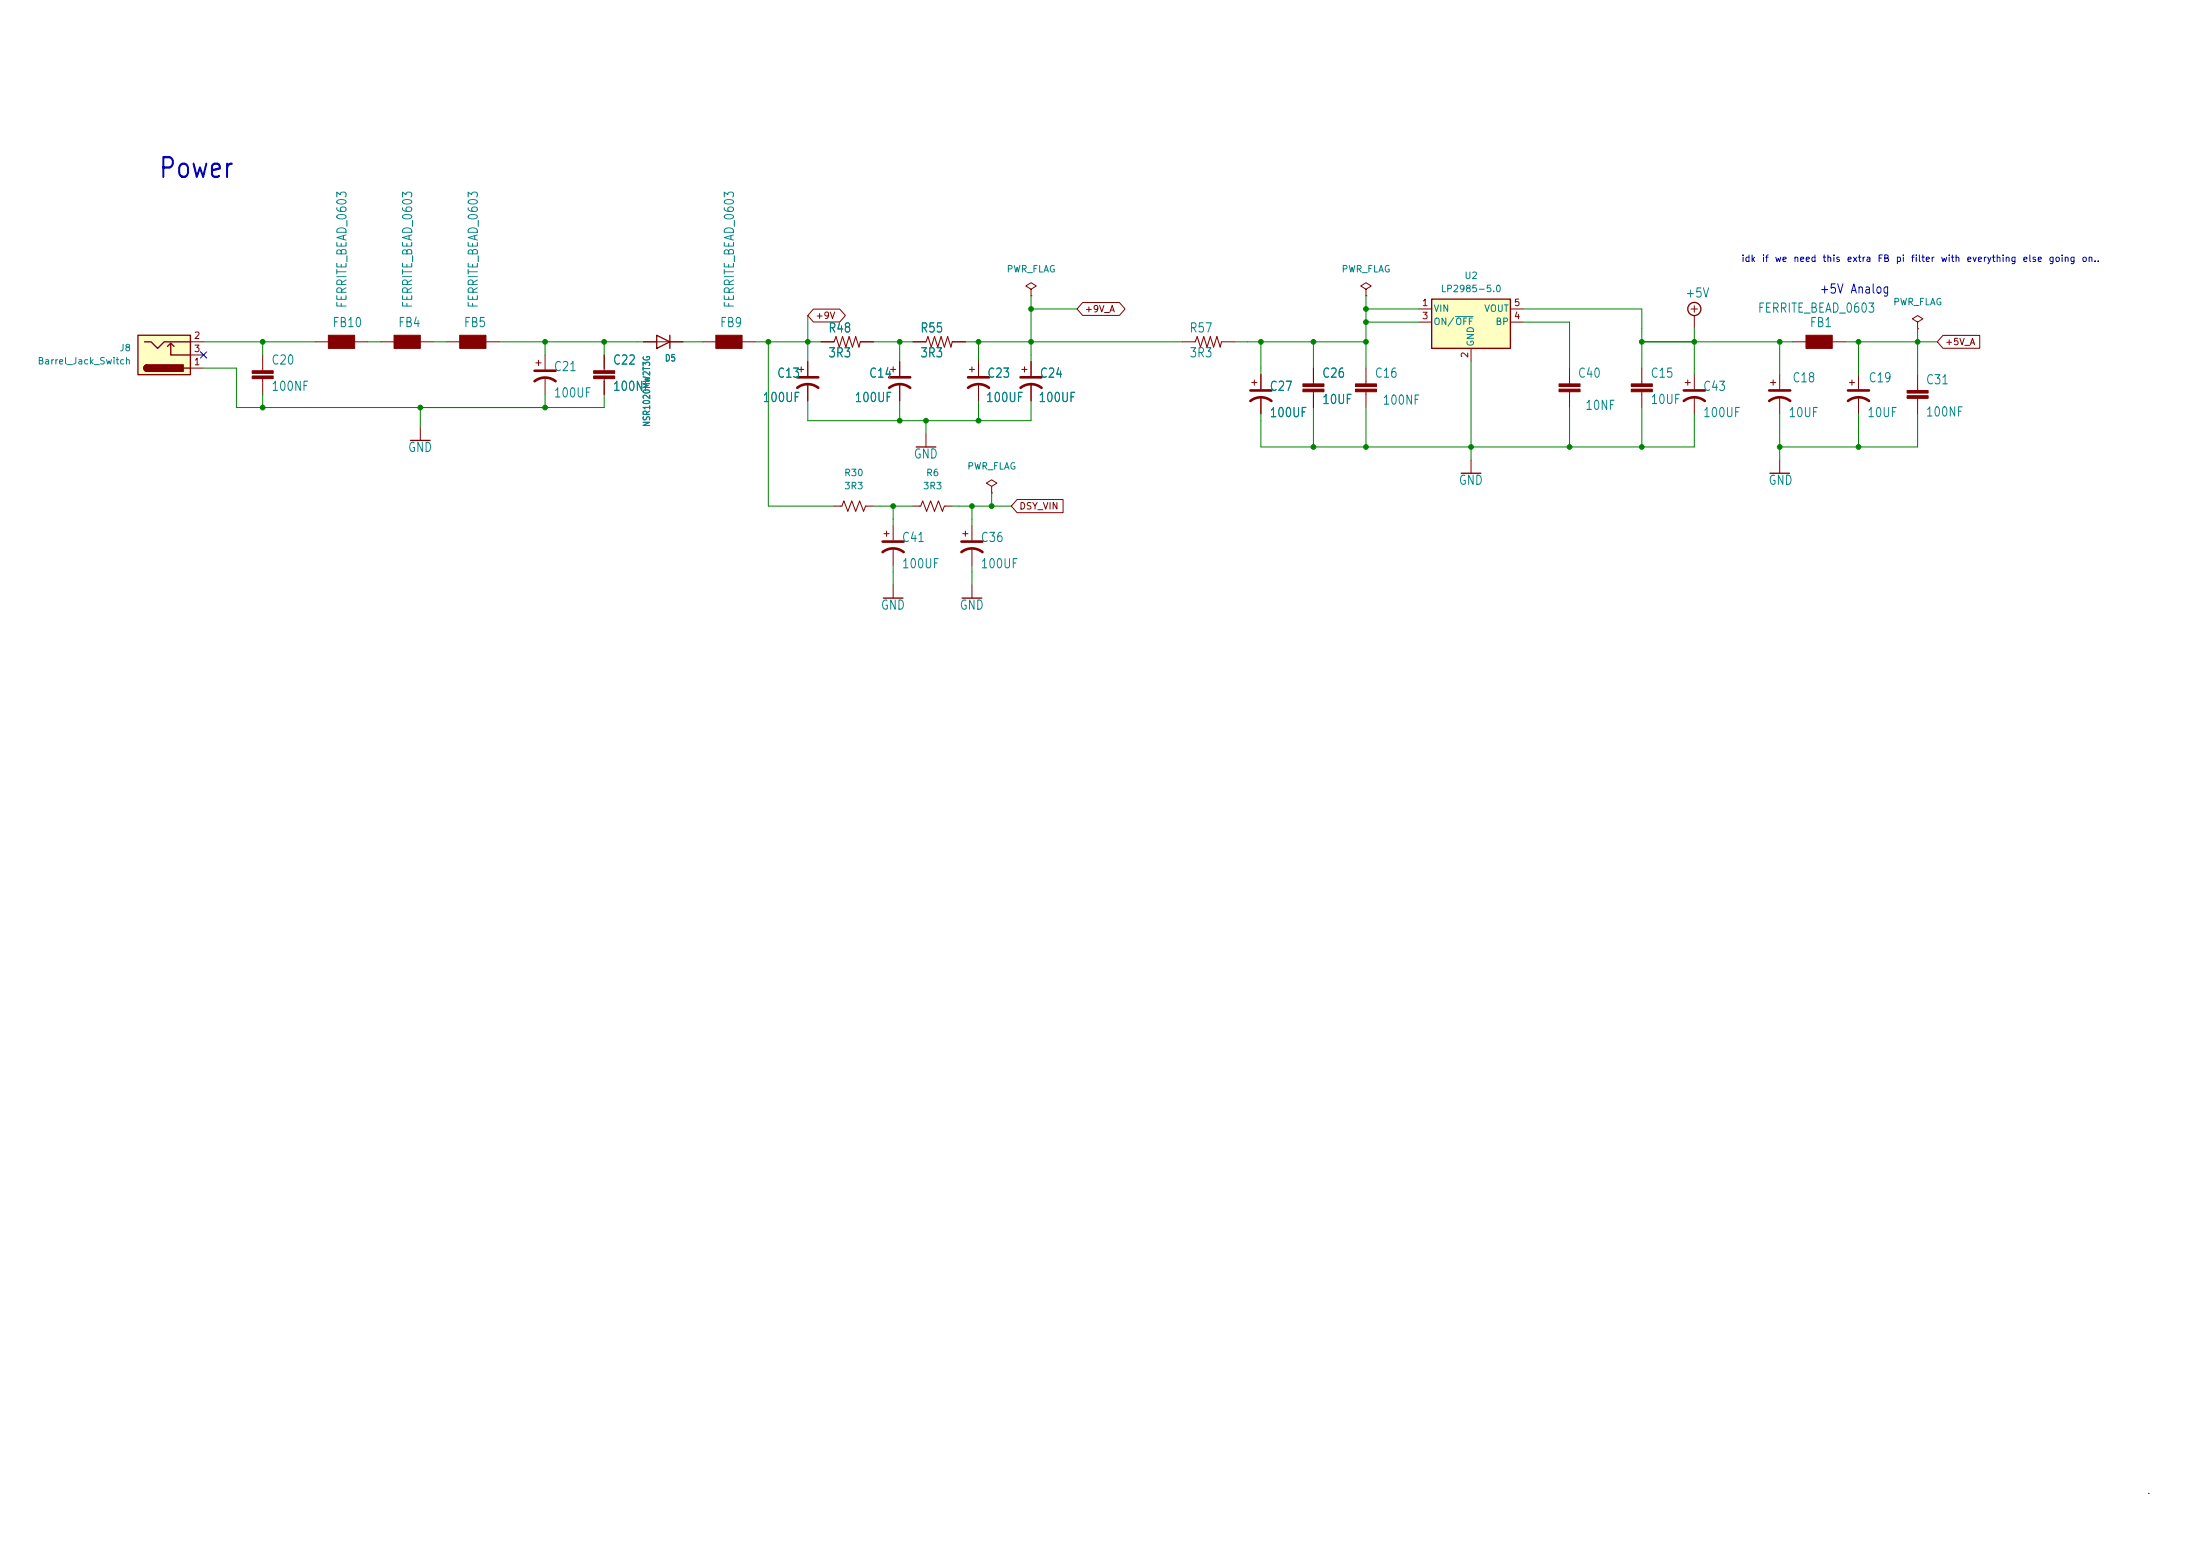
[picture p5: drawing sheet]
<svg xmlns="http://www.w3.org/2000/svg" width="425mm" height="299mm" viewBox="0 0 425 299" stroke-linecap="round" stroke-linejoin="round" font-family="sans-serif">
<path d="M0 0h425.4v298.6h-425.4z" fill="#fff" stroke="#fff" stroke-width=".19"/>
<g fill="none" stroke="#840000" stroke-width=".19">
<path d="M327 59.7h1.3M327.7 59.1v1.3M124.5 66.1h7.6M135.9 66.1h2.5M143.5 66.1h2.5M154.4 71.4h1M154.9 70.9v1M156.2 69.9v2.8M156.2 74.2v3.3M158.7 66.1h2.6M166.4 66.1h2.5M172.2 71.4h1"/>
<path d="M172.7 70.9v1M174 69.9v2.8M174 74.2v3.3M176.5 66.1h2.6M184.1 66.1h2.6M264.2 71.1v3.1M264.2 75.7v3.1M327.7 61v2.5M342.4 73.9h1M342.9 73.4v1M344.2 72.4v2.8M344.2 76.7v3.3"/>
<path d="M346.7 66.1h2.5M354.3 66.1h2.6M370.8 62.3l1.1-.7-1.1-.6-1 .6 1 .7v1.2M370.8 63.5h.1M344.2 88.9v2.6M170.9 103.1h1.1M171.4 102.6v1.1M172.7 101.6v2.8M172.7 105.9v3.3M172.7 113.1v2.5M186.2 103.1h1M186.7 102.6v1.1"/>
<path d="M188 101.6v2.8M188 105.9v3.3M188 113.1v2.5M415.4 288.6h.1"/>
</g>
<g fill="none" stroke="#840000" stroke-width=".25">
<path d="M127 64.8l2.5 1.3-2.5 1.2zM129.5 64.8v2.5M342.3 91.5h3.8M170.8 115.6h3.8M186.1 115.6h3.8"/>
<circle cx="327.7" cy="59.7" r="1.27"/>
</g>
<path d="M154.2 75a3.3 3.3 0 0 1 4 0M154.2 72.9h4M172 75a3.3 3.3 0 0 1 4 0M172 72.9h4M342.1 77.5a3.3 3.3 0 0 1 4.1 0M342.1 75.5h4.1M170.7 106.7a3.3 3.3 0 0 1 4.1 0M170.7 104.7h4.1M185.9 106.7a3.3 3.3 0 0 1 4.1 0M185.9 104.7h4.1" fill="none" stroke="#840000" stroke-width=".51"/>
<path d="M161.3 66.1l.4-1.1 .6 2.1 .6-2.1 .7 2.1 .6-2.1 .6 2.1 .7-2.1 .6 2.1 .3-1M179.1 66.1l.4-1.1 .6 2.1 .6-2.1 .7 2.1 .6-2.1 .6 2.1 .7-2.1 .6 2.1 .2-1" fill="none" stroke="#840000" stroke-width=".2"/>
<g fill="#840000" stroke="#840000" stroke-width=".19">
<path d="M349.2 64.8h5.1v2.5h-5.1z"/>
<path d="M138.4 64.8h5.1v2.5h-5.1z"/>
<path d="M262.1 74.2h4.1v.5h-4.1z"/>
<path d="M262.1 75.2h4.1v.5h-4.1z"/>
</g>
<path d="M276.9 57.8h15.2v9.5h-15.2z" fill="#ffffc2"/>
<path d="M276.9 57.8h15.2v9.5h-15.2zM177.2 86.4h3.8M282.6 91.5h3.8" fill="none" stroke="#840000" stroke-width=".25"/>
<g fill="none" stroke="#840000" stroke-width=".19">
<path d="M199.4 55.9l1-.6-1-.7-1 .7 1 .6v1.3M199.4 57.2h.1M264.2 55.9l1-.6-1-.7-1.1 .7 1.1 .6v1.3M264.2 57.2h.1M274.3 59.7h2.6M292.1 59.7h2.5M50.8 68.6v3.1M50.8 73.2v3M61 66.1h2.5M68.6 66.1h2.5M73.7 66.1h2.5M81.3 66.1h2.5"/>
<path d="M86.4 66.1h2.5M94 66.1h2.5M103.6 70.1h1M104.1 69.6v1M105.4 68.6v2.8M105.4 72.9v3.3M187.5 71.4h1M188 70.9v1M189.2 69.9v2.8M189.2 74.2v3.3M197.6 71.4h1M198.1 70.9v1"/>
<path d="M199.4 69.9v2.8M199.4 74.2v3.3M228.6 66.1h2.5M236.2 66.1h2.6M242.1 73.9h1M242.6 73.4v1M243.8 72.4v2.8M243.8 76.7v3.3M254 71.1v3.1M254 75.7v3.1M274.3 62.3h2.6M284.5 67.3v2.6"/>
<path d="M292.1 62.3h2.5M303.5 71.1v3.1M303.5 75.7v3.1M317.5 71.1v3.1M317.5 75.7v3.1M325.9 73.9h1M326.4 73.4v1M327.7 72.4v2.8M327.7 76.7v3.3M357.6 73.9h1M358.1 73.4v1M359.4 72.4v2.8"/>
<path d="M359.4 76.7v3.3M370.8 72.4v3.1M370.8 77v3M161.3 97.8h1.5l.4-1 .8 2 .7-2 .8 2 .7-2 .8 2 .4-1h1.5M176.5 97.8h1.6l.3-1 .8 2 .8-2 .7 2 .8-2 .7 2 .4-1h1.5M179.1 83.8v2.6M191.8 94l1-.6-1-.7-1 .7 1 .6v1.3M191.8 95.3h.1M284.5 88.9v2.6"/>
</g>
<path d="M281.4 61.2h3.5" fill="none" stroke="#008484" stroke-width=".19"/>
<path d="M103.4 73.7a3.3 3.3 0 0 1 4 0M103.4 71.7h4M187.2 75a3.3 3.3 0 0 1 4.1 0M187.2 72.9h4.1M197.4 75a3.3 3.3 0 0 1 4 0M197.4 72.9h4M241.8 77.5a3.3 3.3 0 0 1 4.1 0M241.8 75.5h4.1M325.6 77.5a3.3 3.3 0 0 1 4.1 0M325.6 75.5h4.1M357.4 77.5a3.3 3.3 0 0 1 4 0M357.4 75.5h4" fill="none" stroke="#840000" stroke-width=".51"/>
<g fill="#840000" stroke="#840000" stroke-width=".19">
<path d="M252 74.2h4v.5h-4z"/>
<path d="M252 75.2h4v.5h-4z"/>
<path d="M301.5 74.2h4.1v.5h-4.1z"/>
<path d="M301.5 75.2h4.1v.5h-4.1z"/>
<path d="M315.5 74.2h4v.5h-4z"/>
<path d="M315.5 75.2h4v.5h-4z"/>
<path d="M368.8 75.5h4.1v.5h-4.1z"/>
<path d="M368.8 76.5h4.1v.5h-4.1z"/>
<path d="M88.9 64.8h5.1v2.5h-5.1z"/>
<path d="M63.5 64.8h5.1v2.5h-5.1z"/>
<path d="M76.2 64.8h5.1v2.5h-5.1z"/>
<path d="M48.8 71.7h4v.5h-4z"/>
<path d="M48.8 72.7h4v.5h-4z"/>
</g>
<path d="M231.1 66.1l.4-1.1 .7 2.1 .6-2.1 .6 2.1 .7-2.1 .6 2.1 .6-2.1 .7 2.1 .2-1" fill="none" stroke="#840000" stroke-width=".2"/>
<path d="M26.7 64.8h10.1v7.6h-10.1z" fill="#ffffc2"/>
<path d="M26.7 64.8h10.1v7.6h-10.1zM27.9 66.1h1.3l1.3 1.2 1.2-1.2h5.1M28.4 70.5a.64 .64 0 0 0-.6 .6 .64 .64 0 0 0 .6 .7M32.4 67l.6-.7v2.3h3.8M33 66.3l.7 .7M35.6 71.1h1.2M79.4 85.1h3.8" fill="none" stroke="#840000" stroke-width=".25"/>
<g fill="#840000" stroke="#840000" stroke-width=".25">
<path d="M28 70.7l.4-.2v1.3a.63 .63 0 0 1-.5-.4 .63 .63 0 0 1 .1-.7z"/>
<path d="M28.4 70.5h7v1.3h-7z"/>
</g>
<g fill="none" stroke="#840000" stroke-width=".19">
<path d="M157.3 59.7h5.1l1.1 1.3-1.1 1.2h-5.1l-1.1-1.2zM209.4 58.5h7.1l1.1 1.2-1.1 1.3h-7.1l-1.1-1.3zM36.8 71.1h2.6M36.8 66.1h2.6M36.8 68.6h2.6M116.8 68.6v3.1M116.8 73.2v3M124.5 66.1h2.5M129.5 66.1h2.6M156.2 69.9v2.8M156.2 74.2v3.3M158.7 66.1h2.6"/>
<path d="M166.4 66.1h2.5M174 69.9v2.8M174 74.2v3.3M176.5 66.1h2.6M184.1 66.1h2.6M189.2 69.9v2.8M189.2 74.2v3.3M199.4 69.9v2.8M199.4 74.2v3.3M243.8 72.4v2.8M243.8 76.7v3.3M254 71.1v2.6"/>
<path d="M254 76.2v2.6M375.7 64.8h7.2v2.5h-7.2l-1.1-1.2zM81.3 82.6v2.5M196.7 96.5h8.9v2.6h-8.9l-1.1-1.3z"/>
</g>
<g fill="#840000" stroke="#840000" stroke-width=".19">
<path d="M114.8 71.7h4.1v.5h-4.1z"/>
<path d="M114.8 72.7h4.1v.5h-4.1z"/>
</g>
<g fill="none" stroke="#008400" stroke-width=".19">
<path d="M199.4 57.2v12.7M199.4 59.7h8.9M264.2 59.7h10.1M264.2 57.2v13.9M294.6 59.7h22.9v11.4M39.4 66.1h21.6M39.4 71.1h6.3v7.7h71.1v-2.6M50.8 66.1v2.5M50.8 76.2v2.6M71.1 66.1h2.6M81.3 78.8v3.8M83.8 66.1h2.6"/>
<path d="M96.5 66.1h28M105.4 66.1v2.5M105.4 76.2v2.6M116.8 66.1v2.5M132.1 66.1h3.8M146 66.1h12.7M148.6 66.1v31.7h12.7M156.2 77.5v3.8h43.2v-3.8M156.2 61v8.9M168.9 66.1h7.6M174 66.1v3.8M174 77.5v3.8"/>
<path d="M186.7 66.1h41.9M189.2 66.1v3.8M189.2 77.5v3.8M238.8 66.1h25.4M243.8 66.1v6.3M254 66.1v5M254 78.8v7.6M264.2 78.8v7.6M264.2 62.3h10.1M284.5 69.9v19M294.6 62.3h8.9v8.8M303.5 78.8v7.6"/>
<path d="M317.5 66.1h29.2M317.5 78.8v7.6M327.7 63.5v8.9M344.2 66.1v6.3M356.9 66.1h17.7M359.4 66.1v6.3M370.8 63.5v8.9M168.9 97.8h7.6M172.7 97.8v3.8M179.1 81.3v2.5M184.1 97.8h11.5M188 97.8v3.8"/>
<path d="M191.8 95.3v2.5M243.8 80v6.4h83.9v-6.4M344.2 80v8.9M359.4 80v6.4M370.8 80v6.4h-26.6M172.7 109.2v3.9M188 109.2v3.9"/>
</g>
<path d="M38.8 68l1.2 1.2M40 68l-1.2 1.2" fill="none" stroke="#000084" stroke-width=".19"/>
<g fill="#008400" stroke="#008400" stroke-width=".19">
<circle cx="344.2" cy="66.1" r=".46"/>
<circle cx="359.4" cy="66.1" r=".46"/>
<circle cx="344.2" cy="86.4" r=".46"/>
<circle cx="327.7" cy="66.1" r=".46"/>
<circle cx="317.5" cy="66.1" r=".46"/>
<circle cx="359.4" cy="86.4" r=".46"/>
<circle cx="370.8" cy="66.1" r=".46"/>
<circle cx="50.8" cy="66.1" r=".46"/>
<circle cx="116.8" cy="66.1" r=".46"/>
<circle cx="81.3" cy="78.8" r=".46"/>
<circle cx="105.4" cy="78.8" r=".46"/>
<circle cx="50.8" cy="78.8" r=".46"/>
<circle cx="105.4" cy="66.1" r=".46"/>
<circle cx="189.2" cy="81.3" r=".46"/>
<circle cx="199.4" cy="59.7" r=".46"/>
<circle cx="188" cy="97.8" r=".46"/>
<circle cx="191.8" cy="97.8" r=".46"/>
<circle cx="189.2" cy="66.1" r=".46"/>
<circle cx="199.4" cy="66.1" r=".46"/>
<circle cx="317.5" cy="86.4" r=".46"/>
<circle cx="303.5" cy="86.4" r=".46"/>
<circle cx="264.2" cy="66.1" r=".46"/>
<circle cx="254" cy="66.1" r=".46"/>
<circle cx="264.2" cy="62.3" r=".46"/>
<circle cx="243.8" cy="66.1" r=".46"/>
<circle cx="254" cy="86.4" r=".46"/>
<circle cx="284.5" cy="86.4" r=".46"/>
<circle cx="264.2" cy="59.7" r=".46"/>
<circle cx="264.2" cy="86.4" r=".46"/>
<circle cx="174" cy="66.1" r=".46"/>
<circle cx="174" cy="81.3" r=".46"/>
<circle cx="179.1" cy="81.3" r=".46"/>
<circle cx="148.6" cy="66.1" r=".46"/>
<circle cx="156.2" cy="66.1" r=".46"/>
<circle cx="172.7" cy="97.8" r=".46"/>
</g>
<text font-size="3.8" fill="#0000c2" x="30.5" y="35.3">Power</text>
<g font-size="1.8" fill="#008484">
<text x="67.5" y="59.7" transform="rotate(-90 67.5 59.7)">FERRITE_BEAD_0603</text>
<text x="80.2" y="59.7" transform="rotate(-90 80.2 59.7)">FERRITE_BEAD_0603</text>
<text x="92.9" y="59.7" transform="rotate(-90 92.9 59.7)">FERRITE_BEAD_0603</text>
<text x="142.4" y="59.7" transform="rotate(-90 142.4 59.7)">FERRITE_BEAD_0603</text>
<text x="325.8" y="58">+5V</text>
<text x="64.2" y="63.7">FB10</text>
<text x="76.9" y="63.7">FB4</text>
<text x="89.6" y="63.7">FB5</text>
<text x="139.1" y="63.7">FB9</text>
<text x="160.1" y="64.7">R48</text>
<text x="177.9" y="64.7">R55</text>
<text x="229.9" y="64.7">R57</text>
<text x="339.8" y="60.9">FERRITE_BEAD_0603</text>
<text x="349.9" y="63.7">FB1</text>
<text x="52.4" y="70.9">C20</text>
<text x="118.4" y="70.9">C22</text>
<text x="160.1" y="69.5">3R3</text>
<text x="177.9" y="69.5">3R3</text>
<text x="229.9" y="69.5">3R3</text>
<text x="52.4" y="76">100NF</text>
<text x="107" y="77.3">100UF</text>
<text x="107" y="72.2">C21</text>
<text x="118.4" y="76">100NF</text>
<text x="150.2" y="73.4">C13</text>
<text x="167.9" y="73.4">C14</text>
<text x="190.8" y="73.4">C23</text>
<text x="201" y="73.4">C24</text>
<text x="245.4" y="76">C27</text>
<text x="255.6" y="73.4">C26</text>
<text x="265.7" y="73.4">C16</text>
<text x="305" y="73.4">C40</text>
<text x="319.1" y="73.4">C15</text>
<text x="329.2" y="76">C43</text>
<text x="346.5" y="74.3">C18</text>
<text x="361.2" y="74.3">C19</text>
<text x="372.3" y="74.7">C31</text>
<text x="147.4" y="78.1">100UF</text>
<text x="165.2" y="78.1">100UF</text>
<text x="190.6" y="78.1">100UF</text>
<text x="200.7" y="78.1">100UF</text>
<text x="245.4" y="81.1">100UF</text>
<text x="255.6" y="78.5">10UF</text>
<text x="267.3" y="78.7">100NF</text>
<text x="306.5" y="79.7">10NF</text>
<text x="319.1" y="78.5">10UF</text>
<text x="329.2" y="81.1">100UF</text>
<text x="345.7" y="81.1">10UF</text>
<text x="361" y="81.1">10UF</text>
<text x="372.3" y="80.9">100NF</text>
<text x="78.8" y="87.8">GND</text>
<text x="176.6" y="89.1">GND</text>
<text x="282" y="94.1">GND</text>
<text x="341.9" y="94.1">GND</text>
<text x="174.3" y="105.2">C41</text>
<text x="189.5" y="105.2">C36</text>
<text x="174.3" y="110.3">100UF</text>
<text x="189.5" y="110.3">100UF</text>
<text x="170.2" y="118.3">GND</text>
<text x="185.5" y="118.3">GND</text>
</g>
<text font-size="1.8" fill="#0000c2" x="351.8" y="57.2">+5V Analog</text>
<g font-size="1.3" fill="#008484">
<text x="194.6" y="53">PWR_FLAG</text>
<text x="259.3" y="53">PWR_FLAG</text>
<text x="278.5" y="56.8">LP2985-5.0</text>
<text x="283.1" y="54.2">U2</text>
<text x="366" y="59.3">PWR_FLAG</text>
<text x="277.1" y="60.6">VIN</text>
<text x="277.1" y="63.1">ON/OFF</text>
<text x="286.9" y="60.6">VOUT</text>
<text x="289.1" y="63.1">BP</text>
<text x="7.2" y="70.7">Barrel_Jack_Switch</text>
<text x="23" y="68.2">J8</text>
<text x="128.5" y="70.2">D5</text>
<text x="285.3" y="67.1" transform="rotate(-90 285.3 67.1)">GND</text>
<text x="126" y="82.6" transform="rotate(-90 126 82.6)">NSR1020MW2T3G</text>
<text x="163.2" y="92.3">R30</text>
<text x="163.2" y="94.9">3R3</text>
<text x="178.4" y="94.9">3R3</text>
<text x="179" y="92.3">R6</text>
<text x="187" y="91.1">PWR_FLAG</text>
</g>
<g font-size="1.3" fill="#0000c2">
<text x="336.7" y="50.9">idk</text>
<text x="340.6" y="50.9">if</text>
<text x="343.1" y="50.9">we</text>
<text x="346.7" y="50.9">need</text>
<text x="352.3" y="50.9">this</text>
<text x="357" y="50.9">extra</text>
<text x="363" y="50.9">FB</text>
<text x="366.5" y="50.9">pi</text>
<text x="369.4" y="50.9">filter</text>
<text x="375.2" y="50.9">with</text>
<text x="380.2" y="50.9">everything</text>
<text x="391" y="50.9">else</text>
<text x="396.1" y="50.9">going</text>
<text x="402.4" y="50.9">on..</text>
</g>
<g font-size="1.3" fill="#840000">
<text x="274.9" y="59.5">1</text>
<text x="292.7" y="59.5">5</text>
<text x="37.4" y="65.8">2</text>
<text x="274.9" y="62">3</text>
<text x="292.7" y="62">4</text>
<text x="37.4" y="70.9">1</text>
<text x="37.4" y="68.4">3</text>
<text x="284.2" y="69.3" transform="rotate(-90 284.2 69.3)">2</text>
<text x="197" y="98.8">DSY_VIN</text>
</g>
<g font-size="1.2" fill="#840000">
<text x="157.6" y="61.9">+9V</text>
<text x="209.7" y="60.7">+9V_A</text>
<text x="376.1" y="67">+5V_A</text>
</g>
</svg>
